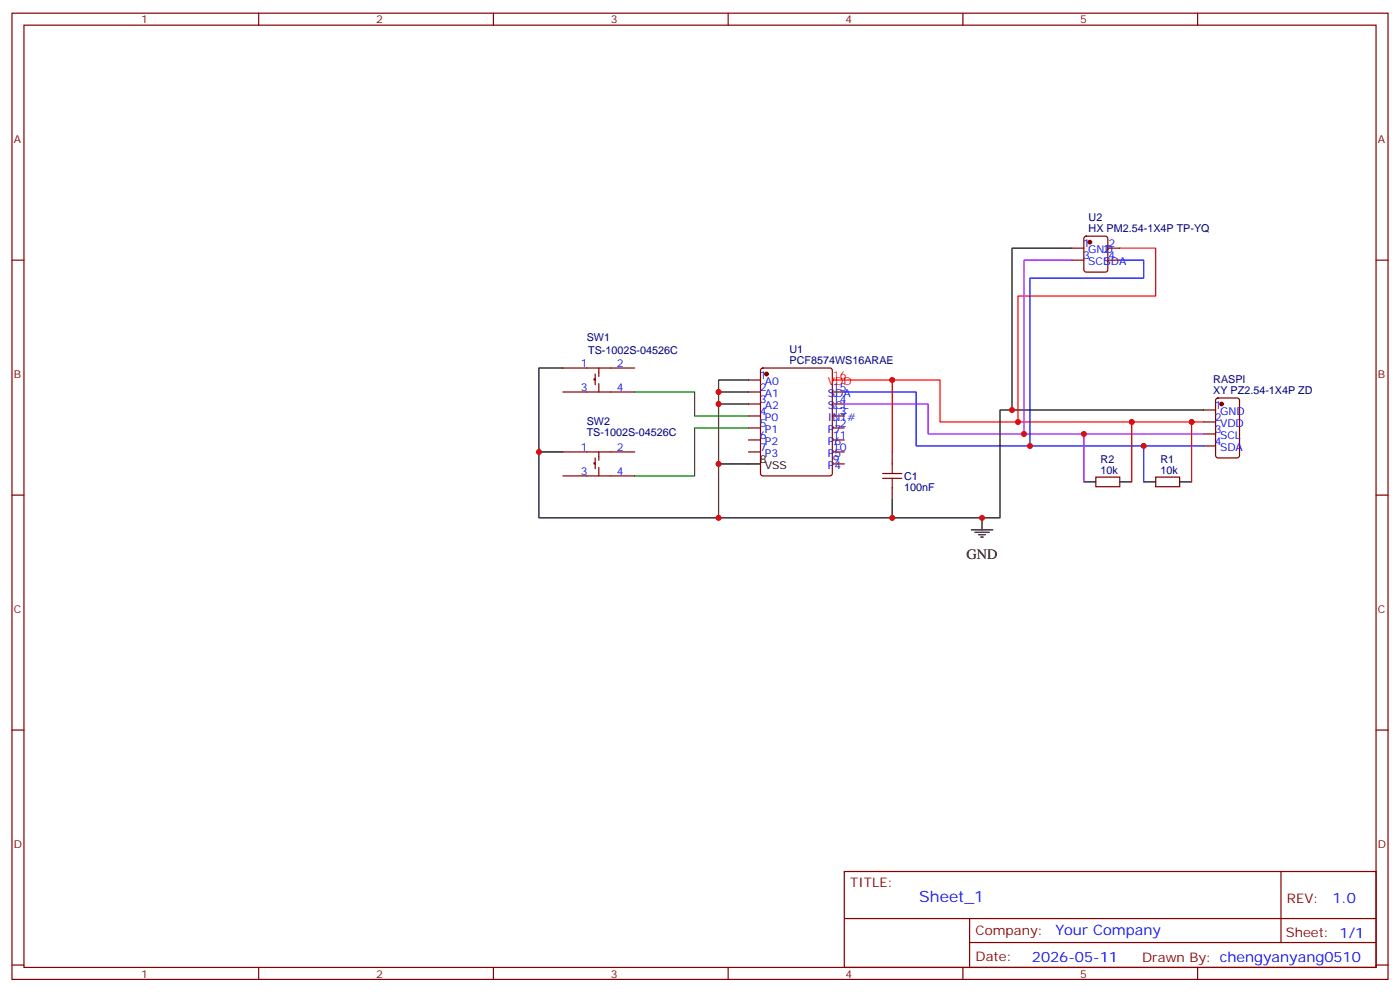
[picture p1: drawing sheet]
<svg xmlns="http://www.w3.org/2000/svg" width="412mm" height="292mm" viewBox="0 0 412 292" stroke-linecap="round" stroke-linejoin="round" font-family="sans-serif">
<g fill="none" stroke="#870000" stroke-width=".35">
<path d="M3.5 3.9h405.4v284.3h-405.4zM7.1 7.4h398.2v277.3h-398.2zM76.2 3.9v3.5M145.3 3.9v3.5M214.5 3.9v3.5M283.6 3.9v3.5M352.8 3.9v3.5M3.5 76.6h3.6M315.7 76.6h3.6M315.7 73h3.6M319.5 69.7l.5-.2h5.6l.7 .4v9.5l-.4 .6-5.9 .1-.7-.5v-9.4zM326.3 76.6h3.5"/>
<path d="M326.3 73h3.5M405.3 76.6h3.6M165.8 115.4h21.2M165.8 108.3h21.2M175.3 111.5h-.3v.3h.3M175.3 110.1v3.1M176.4 108.3v2.5M176.4 112.9v2.5M220.5 111.8h3.5M220.5 115.4h3.5M220.5 118.9h3.5M224.2 108.5l.5-.2h19.8l.6 .4 .1 30.6-.5 .7-20 .1-.6-.5-.1-30.6z"/>
<path d="M245.2 115.4h3.5M245.2 118.9h3.5M358.3 117.3l.5-.2h5.6l.7 .5v16.5l-.4 .6-5.9 .1-.7-.5v-16.5zM165.8 133h21.2M175.3 136.2h-.3v.3h.3M175.3 134.8v3.1M176.4 133v2.5M176.4 137.6v2.5M220.5 122.4h3.5M220.5 125.9h3.5M220.5 129.5h3.5M220.5 133h3.5"/>
<path d="M245.2 122.4h3.5M245.2 125.9h3.5M245.2 129.5h3.5M245.2 133h3.5M245.2 136.5h3.5M262.8 133v3.5M354.5 120.6h3.6M354.5 124.2h3.6M354.5 127.7h3.6M354.5 131.2h3.6M3.5 145.7h3.6M165.8 140.1h21.2"/>
<path d="M262.8 143.6v3.5M322.8 140.4h7v2.8h-7zM340.4 140.4h7.1v2.8h-7.1zM405.3 145.7h3.6M3.5 214.8h3.6M405.3 214.8h3.6M248.7 256.5h156.6v28.2h-156.6zM377.3 256.5v20.9M248.7 270.3h156.5M285.6 277.4h119.6M285.6 270.3v14.1M3.5 284h3.6"/>
<path d="M76.2 284.7v3.5M145.3 284.7v3.5M214.5 284.7v3.5M283.6 284.7v3.5M352.8 284.7v3.5M405.3 284h3.6"/>
</g>
<g fill="#870000" stroke="#870000" stroke-width=".35">
<circle cx="225.8" cy="110.1" r=".53"/>
<circle cx="359.8" cy="118.9" r=".53"/>
<circle cx="321" cy="71.3" r=".53"/>
</g>
<g fill="none" stroke="#000" stroke-width=".35">
<path d="M315.7 73h-17.6v47.6M165.8 108.3h-7.1v44.1h53M211.7 115.4h8.8M211.7 118.9h8.8M220.5 111.8h-8.8v40.6h82.9v-31.8h59.9M158.7 133h7.1M211.7 136.5h12.3M262.8 147.1v5.3M286.1 155.9h6.4M287.2 156.6h4.2M288.2 157.3h2.1M288.9 158h.7"/>
<path d="M289.3 152.4v3.5M319.3 141.8h3.5M329.8 141.8h3.6M336.9 141.8h3.5M347.5 141.8h3.5"/>
</g>
<path d="M329.8 73h10.6v14.1h-40.5v37.1M245.2 111.8h31.7v12.4h77.6M262.8 111.8v21.2M333.4 124.2v17.6M351 124.2v17.6" fill="none" stroke="#f00" stroke-width=".35"/>
<path d="M329.8 76.6h7.1v5.2h-33.5v49.4M248.7 115.4h21.2v15.8h84.6M336.9 131.2v10.6" fill="none" stroke="#00f" stroke-width=".35"/>
<path d="M315.7 76.6h-14.1v51.1M248.7 118.9h24.7v8.8h81.1M319.3 127.7v14.1" fill="none" stroke="#90f" stroke-width=".35"/>
<path d="M187 115.4h17.6v7h15.9M220.5 125.9h-15.9v14.2h-17.6" fill="none" stroke="#008700" stroke-width=".35"/>
<path d="M260 139.3h5.6M262.8 136.5v2.8M260 140.8h5.6M262.8 140.8v2.8" fill="none" stroke="#a10000" stroke-width=".35"/>
<g fill="#c00">
<circle cx="211.7" cy="115.4" r=".88"/>
<circle cx="211.7" cy="118.9" r=".88"/>
<circle cx="289.3" cy="152.4" r=".88"/>
<circle cx="211.7" cy="136.5" r=".88"/>
<circle cx="298.1" cy="120.6" r=".88"/>
<circle cx="299.9" cy="124.2" r=".88"/>
<circle cx="301.6" cy="127.7" r=".88"/>
<circle cx="303.4" cy="131.2" r=".88"/>
<circle cx="211.7" cy="152.4" r=".88"/>
<circle cx="262.8" cy="152.4" r=".88"/>
<circle cx="262.8" cy="111.8" r=".88"/>
<circle cx="336.9" cy="131.2" r=".88"/>
<circle cx="351" cy="124.2" r=".88"/>
<circle cx="333.4" cy="124.2" r=".88"/>
<circle cx="319.3" cy="127.7" r=".88"/>
<circle cx="158.8" cy="133" r=".88"/>
</g>
<text font-size="4.6" fill="#00f" x="270.8" y="265.5">Sheet_1</text>
<text font-size="4.2" x="284.7" y="164.5">GND</text>
<g font-size="4.2" fill="#00f">
<text x="392.5" y="265.7">1.0</text>
<text x="310.9" y="275.3">Your Company</text>
<text x="304" y="283.1">2026-05-11</text>
</g>
<g font-size="3.9" fill="#800">
<text x="250.5" y="261.1">TITLE:</text>
<text x="379.1" y="265.7">REV:</text>
<text x="287.4" y="275.3">Company:</text>
<text x="378.7" y="275.9">Sheet: 1/1</text>
<text x="287.4" y="282.9">Date:</text>
<text x="336.4" y="283">Drawn By: chengyanyang0510</text>
</g>
<g font-size="3.2" fill="#800">
<text x="41.6" y="6.9">1</text>
<text x="110.8" y="6.9">2</text>
<text x="179.9" y="6.9">3</text>
<text x="249.1" y="6.9">4</text>
<text x="318.2" y="6.9">5</text>
<text x="4.1" y="42">A</text>
<text x="405.9" y="42">A</text>
<text x="4.1" y="111.1">B</text>
<text x="405.9" y="111.1">B</text>
<text x="4.1" y="180.3">C</text>
<text x="405.9" y="180.3">C</text>
<text x="4.1" y="249.4">D</text>
<text x="405.9" y="249.4">D</text>
<text x="41.6" y="287.7">1</text>
<text x="110.8" y="287.7">2</text>
<text x="179.9" y="287.7">3</text>
<text x="249.1" y="287.7">4</text>
<text x="318.2" y="287.7">5</text>
</g>
<g font-size="3.2" fill="#000080">
<text x="320.7" y="65.1">U2</text>
<text x="320.7" y="68.3">HX PM2.54-1X4P TP-YQ</text>
<text x="172.8" y="100.3">SW1</text>
<text x="173.2" y="104.1">TS-1002S-04526C</text>
<text x="232.6" y="107.1">PCF8574WS16ARAE</text>
<text x="232.6" y="103.8">U1</text>
<text x="357.4" y="112.7">RASPI</text>
<text x="357.4" y="115.9">XY PZ2.54-1X4P ZD</text>
<text x="172.8" y="125">SW2</text>
<text x="172.8" y="128.3">TS-1002S-04526C</text>
<text x="324.2" y="136.1">R2</text>
<text x="341.9" y="136.1">R1</text>
<text x="266.3" y="141.2">C1</text>
<text x="324.2" y="139.3">10k</text>
<text x="341.9" y="139.3">10k</text>
<text x="266.3" y="144.4">100nF</text>
</g>
<g font-size="3.2" fill="#00f">
<text x="319.1" y="72.7">1</text>
<text x="319.1" y="76.2">3</text>
<text x="320.6" y="74.4">GND</text>
<text x="320.6" y="78">SCL</text>
<text x="325" y="78">SDA</text>
<text x="325" y="74.4">2</text>
<text x="326.5" y="76.2">4</text>
<text x="326.5" y="72.7">2</text>
<text x="171.1" y="107.9">1</text>
<text x="181.7" y="107.9">2</text>
<text x="223.8" y="111.5">1</text>
<text x="225.3" y="113.2">A0</text>
<text x="171.1" y="115">3</text>
<text x="181.7" y="115">4</text>
<text x="223.8" y="115">2</text>
<text x="223.8" y="118.5">3</text>
<text x="225.3" y="116.8">A1</text>
<text x="243.9" y="116.8">SDA</text>
<text x="245.4" y="118.5">14</text>
<text x="245.4" y="115">15</text>
<text x="223.8" y="122.1">4</text>
<text x="223.8" y="125.6">5</text>
<text x="225.3" y="120.3">A2</text>
<text x="225.3" y="123.8">P0</text>
<text x="243.9" y="123.8">INT#</text>
<text x="243.9" y="120.3">SCL</text>
<text x="245.4" y="125.6">12</text>
<text x="245.4" y="122.1">13</text>
<text x="357.9" y="120.3">1</text>
<text x="357.9" y="123.8">2</text>
<text x="359.4" y="122.1">GND</text>
<text x="359.4" y="125.6">VDD</text>
<text x="223.8" y="129.1">6</text>
<text x="225.3" y="127.4">P1</text>
<text x="225.3" y="130.9">P2</text>
<text x="243.9" y="130.9">P6</text>
<text x="243.9" y="127.4">P7</text>
<text x="245.4" y="129.1">11</text>
<text x="357.9" y="127.4">3</text>
<text x="357.9" y="130.9">4</text>
<text x="359.4" y="129.1">SCL</text>
<text x="171.1" y="132.6">1</text>
<text x="181.7" y="132.6">2</text>
<text x="223.8" y="132.6">7</text>
<text x="225.3" y="134.4">P3</text>
<text x="243.9" y="137.9">P4</text>
<text x="243.9" y="134.4">P5</text>
<text x="245.4" y="136.2">9</text>
<text x="245.4" y="132.6">10</text>
<text x="359.4" y="132.6">SDA</text>
<text x="171.1" y="139.7">3</text>
<text x="181.7" y="139.7">4</text>
</g>
<g font-size="3.2" fill="#f00">
<text x="243.9" y="113.2">VDD</text>
<text x="245.4" y="111.5">16</text>
</g>
<g font-size="3.2">
<text x="223.8" y="136.2">8</text>
<text x="225.3" y="137.9">VSS</text>
</g>
</svg>
